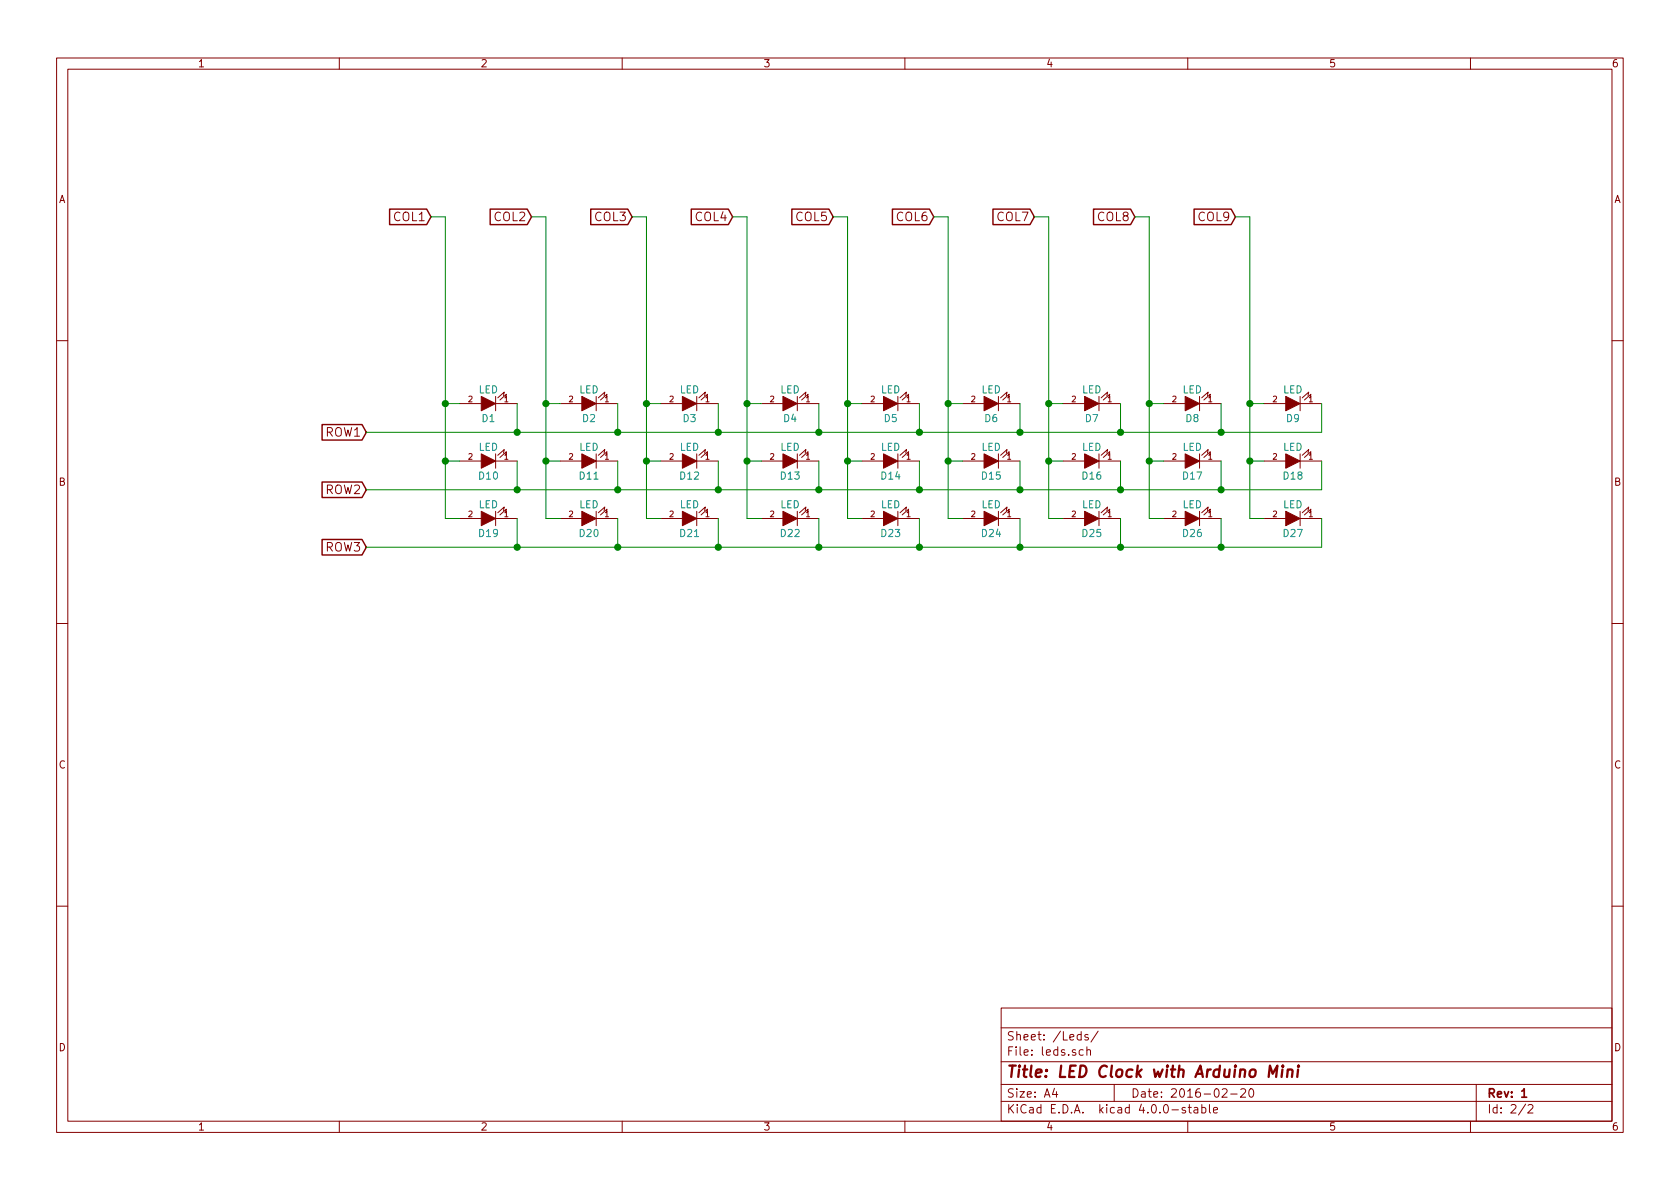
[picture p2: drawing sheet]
EESchema Schematic File Version 2
LIBS:power
LIBS:device
LIBS:transistors
LIBS:conn
LIBS:linear
LIBS:regul
LIBS:74xx
LIBS:cmos4000
LIBS:adc-dac
LIBS:memory
LIBS:xilinx
LIBS:microcontrollers
LIBS:dsp
LIBS:microchip
LIBS:analog_switches
LIBS:motorola
LIBS:texas
LIBS:intel
LIBS:audio
LIBS:interface
LIBS:digital-audio
LIBS:philips
LIBS:display
LIBS:cypress
LIBS:siliconi
LIBS:opto
LIBS:atmel
LIBS:contrib
LIBS:valves
LIBS:w_opto
LIBS:RMC
LIBS:w_microcontrollers
LIBS:i2sd_v3
LIBS:opendous
LIBS:led_clock-cache
EELAYER 25 0
EELAYER END
$Descr A4 11693 8268
encoding utf-8
Sheet 2 2
Title "LED Clock with Arduino Mini"
Date "2016-02-20"
Rev "1"
Comp ""
Comment1 ""
Comment2 ""
Comment3 ""
Comment4 ""
$EndDescr
$Comp
L LED D1
U 1 1
P 3400 2800
F 0 "D1" H 3400 2900 50  0000 C CNN
F 1 "LED" H 3400 2700 50  0000 C CNN
F 2 "RMC:LED-0805_RED" H 3400 2800 60  0001 C CNN
F 3 "~" H 3400 2800 60  0000 C CNN
	1    3400 2800
	-1   0    0    1   
$EndComp
$Comp
L LED D10
U 1 1
P 3400 3200
F 0 "D10" H 3400 3300 50  0000 C CNN
F 1 "LED" H 3400 3100 50  0000 C CNN
F 2 "RMC:LED-0805_RED" H 3400 3200 60  0001 C CNN
F 3 "~" H 3400 3200 60  0000 C CNN
	1    3400 3200
	-1   0    0    1   
$EndComp
$Comp
L LED D19
U 1 1
P 3400 3600
F 0 "D19" H 3400 3700 50  0000 C CNN
F 1 "LED" H 3400 3500 50  0000 C CNN
F 2 "RMC:LED-0805_RED" H 3400 3600 60  0001 C CNN
F 3 "~" H 3400 3600 60  0000 C CNN
	1    3400 3600
	-1   0    0    1   
$EndComp
Text GLabel 2550 3000 0    60   Input ~ 0
ROW1
Text GLabel 2550 3400 0    60   Input ~ 0
ROW2
Text GLabel 2550 3800 0    60   Input ~ 0
ROW3
$Comp
L LED D2
U 1 1
P 4100 2800
F 0 "D2" H 4100 2900 50  0000 C CNN
F 1 "LED" H 4100 2700 50  0000 C CNN
F 2 "RMC:LED-0805_GREEN" H 4100 2800 60  0001 C CNN
F 3 "~" H 4100 2800 60  0000 C CNN
	1    4100 2800
	-1   0    0    1   
$EndComp
$Comp
L LED D11
U 1 1
P 4100 3200
F 0 "D11" H 4100 3300 50  0000 C CNN
F 1 "LED" H 4100 3100 50  0000 C CNN
F 2 "RMC:LED-0805_GREEN" H 4100 3200 60  0001 C CNN
F 3 "~" H 4100 3200 60  0000 C CNN
	1    4100 3200
	-1   0    0    1   
$EndComp
$Comp
L LED D20
U 1 1
P 4100 3600
F 0 "D20" H 4100 3700 50  0000 C CNN
F 1 "LED" H 4100 3500 50  0000 C CNN
F 2 "RMC:LED-0805_GREEN" H 4100 3600 60  0001 C CNN
F 3 "~" H 4100 3600 60  0000 C CNN
	1    4100 3600
	-1   0    0    1   
$EndComp
$Comp
L LED D3
U 1 1
P 4800 2800
F 0 "D3" H 4800 2900 50  0000 C CNN
F 1 "LED" H 4800 2700 50  0000 C CNN
F 2 "RMC:LED-0805_GREEN" H 4800 2800 60  0001 C CNN
F 3 "~" H 4800 2800 60  0000 C CNN
	1    4800 2800
	-1   0    0    1   
$EndComp
$Comp
L LED D12
U 1 1
P 4800 3200
F 0 "D12" H 4800 3300 50  0000 C CNN
F 1 "LED" H 4800 3100 50  0000 C CNN
F 2 "RMC:LED-0805_GREEN" H 4800 3200 60  0001 C CNN
F 3 "~" H 4800 3200 60  0000 C CNN
	1    4800 3200
	-1   0    0    1   
$EndComp
$Comp
L LED D21
U 1 1
P 4800 3600
F 0 "D21" H 4800 3700 50  0000 C CNN
F 1 "LED" H 4800 3500 50  0000 C CNN
F 2 "RMC:LED-0805_GREEN" H 4800 3600 60  0001 C CNN
F 3 "~" H 4800 3600 60  0000 C CNN
	1    4800 3600
	-1   0    0    1   
$EndComp
$Comp
L LED D4
U 1 1
P 5500 2800
F 0 "D4" H 5500 2900 50  0000 C CNN
F 1 "LED" H 5500 2700 50  0000 C CNN
F 2 "RMC:LED-0805_GREEN" H 5500 2800 60  0001 C CNN
F 3 "~" H 5500 2800 60  0000 C CNN
	1    5500 2800
	-1   0    0    1   
$EndComp
$Comp
L LED D13
U 1 1
P 5500 3200
F 0 "D13" H 5500 3300 50  0000 C CNN
F 1 "LED" H 5500 3100 50  0000 C CNN
F 2 "RMC:LED-0805_GREEN" H 5500 3200 60  0001 C CNN
F 3 "~" H 5500 3200 60  0000 C CNN
	1    5500 3200
	-1   0    0    1   
$EndComp
$Comp
L LED D22
U 1 1
P 5500 3600
F 0 "D22" H 5500 3700 50  0000 C CNN
F 1 "LED" H 5500 3500 50  0000 C CNN
F 2 "RMC:LED-0805_GREEN" H 5500 3600 60  0001 C CNN
F 3 "~" H 5500 3600 60  0000 C CNN
	1    5500 3600
	-1   0    0    1   
$EndComp
$Comp
L LED D5
U 1 1
P 6200 2800
F 0 "D5" H 6200 2900 50  0000 C CNN
F 1 "LED" H 6200 2700 50  0000 C CNN
F 2 "RMC:LED-0805_BLUE" H 6200 2800 60  0001 C CNN
F 3 "~" H 6200 2800 60  0000 C CNN
	1    6200 2800
	-1   0    0    1   
$EndComp
$Comp
L LED D14
U 1 1
P 6200 3200
F 0 "D14" H 6200 3300 50  0000 C CNN
F 1 "LED" H 6200 3100 50  0000 C CNN
F 2 "RMC:LED-0805_BLUE" H 6200 3200 60  0001 C CNN
F 3 "~" H 6200 3200 60  0000 C CNN
	1    6200 3200
	-1   0    0    1   
$EndComp
$Comp
L LED D23
U 1 1
P 6200 3600
F 0 "D23" H 6200 3700 50  0000 C CNN
F 1 "LED" H 6200 3500 50  0000 C CNN
F 2 "RMC:LED-0805_BLUE" H 6200 3600 60  0001 C CNN
F 3 "~" H 6200 3600 60  0000 C CNN
	1    6200 3600
	-1   0    0    1   
$EndComp
$Comp
L LED D6
U 1 1
P 6900 2800
F 0 "D6" H 6900 2900 50  0000 C CNN
F 1 "LED" H 6900 2700 50  0000 C CNN
F 2 "RMC:LED-0805_BLUE" H 6900 2800 60  0001 C CNN
F 3 "~" H 6900 2800 60  0000 C CNN
	1    6900 2800
	-1   0    0    1   
$EndComp
$Comp
L LED D15
U 1 1
P 6900 3200
F 0 "D15" H 6900 3300 50  0000 C CNN
F 1 "LED" H 6900 3100 50  0000 C CNN
F 2 "RMC:LED-0805_BLUE" H 6900 3200 60  0001 C CNN
F 3 "~" H 6900 3200 60  0000 C CNN
	1    6900 3200
	-1   0    0    1   
$EndComp
$Comp
L LED D24
U 1 1
P 6900 3600
F 0 "D24" H 6900 3700 50  0000 C CNN
F 1 "LED" H 6900 3500 50  0000 C CNN
F 2 "RMC:LED-0805_BLUE" H 6900 3600 60  0001 C CNN
F 3 "~" H 6900 3600 60  0000 C CNN
	1    6900 3600
	-1   0    0    1   
$EndComp
$Comp
L LED D7
U 1 1
P 7600 2800
F 0 "D7" H 7600 2900 50  0000 C CNN
F 1 "LED" H 7600 2700 50  0000 C CNN
F 2 "RMC:LED-0805_RED" H 7600 2800 60  0001 C CNN
F 3 "~" H 7600 2800 60  0000 C CNN
	1    7600 2800
	-1   0    0    1   
$EndComp
$Comp
L LED D16
U 1 1
P 7600 3200
F 0 "D16" H 7600 3300 50  0000 C CNN
F 1 "LED" H 7600 3100 50  0000 C CNN
F 2 "RMC:LED-0805_RED" H 7600 3200 60  0001 C CNN
F 3 "~" H 7600 3200 60  0000 C CNN
	1    7600 3200
	-1   0    0    1   
$EndComp
$Comp
L LED D25
U 1 1
P 7600 3600
F 0 "D25" H 7600 3700 50  0000 C CNN
F 1 "LED" H 7600 3500 50  0000 C CNN
F 2 "RMC:LED-0805_RED" H 7600 3600 60  0001 C CNN
F 3 "~" H 7600 3600 60  0000 C CNN
	1    7600 3600
	-1   0    0    1   
$EndComp
$Comp
L LED D8
U 1 1
P 8300 2800
F 0 "D8" H 8300 2900 50  0000 C CNN
F 1 "LED" H 8300 2700 50  0000 C CNN
F 2 "RMC:LED-0805_RED" H 8300 2800 60  0001 C CNN
F 3 "~" H 8300 2800 60  0000 C CNN
	1    8300 2800
	-1   0    0    1   
$EndComp
$Comp
L LED D17
U 1 1
P 8300 3200
F 0 "D17" H 8300 3300 50  0000 C CNN
F 1 "LED" H 8300 3100 50  0000 C CNN
F 2 "RMC:LED-0805_RED" H 8300 3200 60  0001 C CNN
F 3 "~" H 8300 3200 60  0000 C CNN
	1    8300 3200
	-1   0    0    1   
$EndComp
$Comp
L LED D26
U 1 1
P 8300 3600
F 0 "D26" H 8300 3700 50  0000 C CNN
F 1 "LED" H 8300 3500 50  0000 C CNN
F 2 "RMC:LED-0805_RED" H 8300 3600 60  0001 C CNN
F 3 "~" H 8300 3600 60  0000 C CNN
	1    8300 3600
	-1   0    0    1   
$EndComp
$Comp
L LED D9
U 1 1
P 9000 2800
F 0 "D9" H 9000 2900 50  0000 C CNN
F 1 "LED" H 9000 2700 50  0000 C CNN
F 2 "RMC:LED-0805_RED" H 9000 2800 60  0001 C CNN
F 3 "~" H 9000 2800 60  0000 C CNN
	1    9000 2800
	-1   0    0    1   
$EndComp
$Comp
L LED D18
U 1 1
P 9000 3200
F 0 "D18" H 9000 3300 50  0000 C CNN
F 1 "LED" H 9000 3100 50  0000 C CNN
F 2 "RMC:LED-0805_RED" H 9000 3200 60  0001 C CNN
F 3 "~" H 9000 3200 60  0000 C CNN
	1    9000 3200
	-1   0    0    1   
$EndComp
$Comp
L LED D27
U 1 1
P 9000 3600
F 0 "D27" H 9000 3700 50  0000 C CNN
F 1 "LED" H 9000 3500 50  0000 C CNN
F 2 "RMC:LED-0805_RED" H 9000 3600 60  0001 C CNN
F 3 "~" H 9000 3600 60  0000 C CNN
	1    9000 3600
	-1   0    0    1   
$EndComp
Text GLabel 3000 1500 0    60   Input ~ 0
COL1
Text GLabel 3700 1500 0    60   Input ~ 0
COL2
Text GLabel 4400 1500 0    60   Input ~ 0
COL3
Text GLabel 5100 1500 0    60   Input ~ 0
COL4
Text GLabel 5800 1500 0    60   Input ~ 0
COL5
Text GLabel 6500 1500 0    60   Input ~ 0
COL6
Text GLabel 7200 1500 0    60   Input ~ 0
COL7
Text GLabel 7900 1500 0    60   Input ~ 0
COL8
Text GLabel 8600 1500 0    60   Input ~ 0
COL9
Wire Wire Line
	3000 1500 3100 1500
Wire Wire Line
	3100 1500 3100 3600
Wire Wire Line
	3100 3200 3200 3200
Wire Wire Line
	3200 2800 3100 2800
Connection ~ 3100 2800
Wire Wire Line
	3100 3600 3200 3600
Connection ~ 3100 3200
Wire Wire Line
	3700 1500 3800 1500
Wire Wire Line
	3800 1500 3800 3600
Wire Wire Line
	3800 3200 3900 3200
Wire Wire Line
	3900 2800 3800 2800
Connection ~ 3800 2800
Wire Wire Line
	3800 3600 3900 3600
Connection ~ 3800 3200
Wire Wire Line
	2550 3000 9200 3000
Wire Wire Line
	5000 2800 5000 3000
Connection ~ 5000 3000
Wire Wire Line
	5700 2800 5700 3000
Connection ~ 5700 3000
Wire Wire Line
	6400 2800 6400 3000
Connection ~ 6400 3000
Wire Wire Line
	7100 2800 7100 3000
Connection ~ 7100 3000
Wire Wire Line
	7800 2800 7800 3000
Connection ~ 7800 3000
Wire Wire Line
	8500 3000 8500 2800
Connection ~ 8500 3000
Wire Wire Line
	9200 3000 9200 2800
Wire Wire Line
	3600 3200 3600 3400
Wire Wire Line
	2550 3400 9200 3400
Wire Wire Line
	2550 3800 9200 3800
Wire Wire Line
	3600 3800 3600 3600
Wire Wire Line
	4300 3200 4300 3400
Connection ~ 4300 3400
Wire Wire Line
	5000 3200 5000 3400
Connection ~ 5000 3400
Wire Wire Line
	5700 3200 5700 3400
Connection ~ 5700 3400
Wire Wire Line
	6400 3200 6400 3400
Connection ~ 6400 3400
Wire Wire Line
	7100 3200 7100 3400
Connection ~ 7100 3400
Wire Wire Line
	7800 3200 7800 3400
Connection ~ 7800 3400
Wire Wire Line
	8500 3200 8500 3400
Connection ~ 8500 3400
Wire Wire Line
	9200 3400 9200 3200
Wire Wire Line
	4400 1500 4500 1500
Wire Wire Line
	4500 1500 4500 3600
Wire Wire Line
	4500 3200 4600 3200
Wire Wire Line
	4600 2800 4500 2800
Connection ~ 4500 2800
Wire Wire Line
	4500 3600 4600 3600
Connection ~ 4500 3200
Wire Wire Line
	5100 1500 5200 1500
Wire Wire Line
	5200 1500 5200 3600
Wire Wire Line
	5200 3200 5300 3200
Wire Wire Line
	5300 2800 5200 2800
Connection ~ 5200 2800
Wire Wire Line
	5200 3600 5300 3600
Connection ~ 5200 3200
Wire Wire Line
	5800 1500 5900 1500
Wire Wire Line
	5900 1500 5900 3600
Wire Wire Line
	5900 3200 6000 3200
Wire Wire Line
	6000 2800 5900 2800
Connection ~ 5900 2800
Wire Wire Line
	5900 3600 6000 3600
Connection ~ 5900 3200
Wire Wire Line
	6500 1500 6600 1500
Wire Wire Line
	6600 1500 6600 3600
Wire Wire Line
	6600 3200 6700 3200
Wire Wire Line
	6700 2800 6600 2800
Connection ~ 6600 2800
Wire Wire Line
	6600 3600 6700 3600
Connection ~ 6600 3200
Wire Wire Line
	7200 1500 7300 1500
Wire Wire Line
	7300 1500 7300 3600
Wire Wire Line
	7300 3200 7400 3200
Wire Wire Line
	7400 2800 7300 2800
Connection ~ 7300 2800
Wire Wire Line
	7300 3600 7400 3600
Connection ~ 7300 3200
Wire Wire Line
	7900 1500 8000 1500
Wire Wire Line
	8000 1500 8000 3600
Wire Wire Line
	8000 3200 8100 3200
Wire Wire Line
	8100 2800 8000 2800
Connection ~ 8000 2800
Wire Wire Line
	8000 3600 8100 3600
Connection ~ 8000 3200
Wire Wire Line
	8600 1500 8700 1500
Wire Wire Line
	8700 1500 8700 3600
Wire Wire Line
	8700 3200 8800 3200
Wire Wire Line
	8800 2800 8700 2800
Connection ~ 8700 2800
Wire Wire Line
	8700 3600 8800 3600
Connection ~ 8700 3200
Wire Wire Line
	4300 3600 4300 3800
Connection ~ 4300 3800
Wire Wire Line
	5000 3800 5000 3600
Connection ~ 5000 3800
Wire Wire Line
	5700 3600 5700 3800
Connection ~ 5700 3800
Wire Wire Line
	6400 3600 6400 3800
Connection ~ 6400 3800
Wire Wire Line
	7100 3600 7100 3800
Connection ~ 7100 3800
Wire Wire Line
	7800 3600 7800 3800
Connection ~ 7800 3800
Wire Wire Line
	8500 3600 8500 3800
Connection ~ 8500 3800
Wire Wire Line
	9200 3800 9200 3600
Connection ~ 3600 3400
Connection ~ 3600 3800
Wire Wire Line
	3600 2800 3600 3000
Connection ~ 3600 3000
Wire Wire Line
	4300 2800 4300 3000
Connection ~ 4300 3000
$EndSCHEMATC
